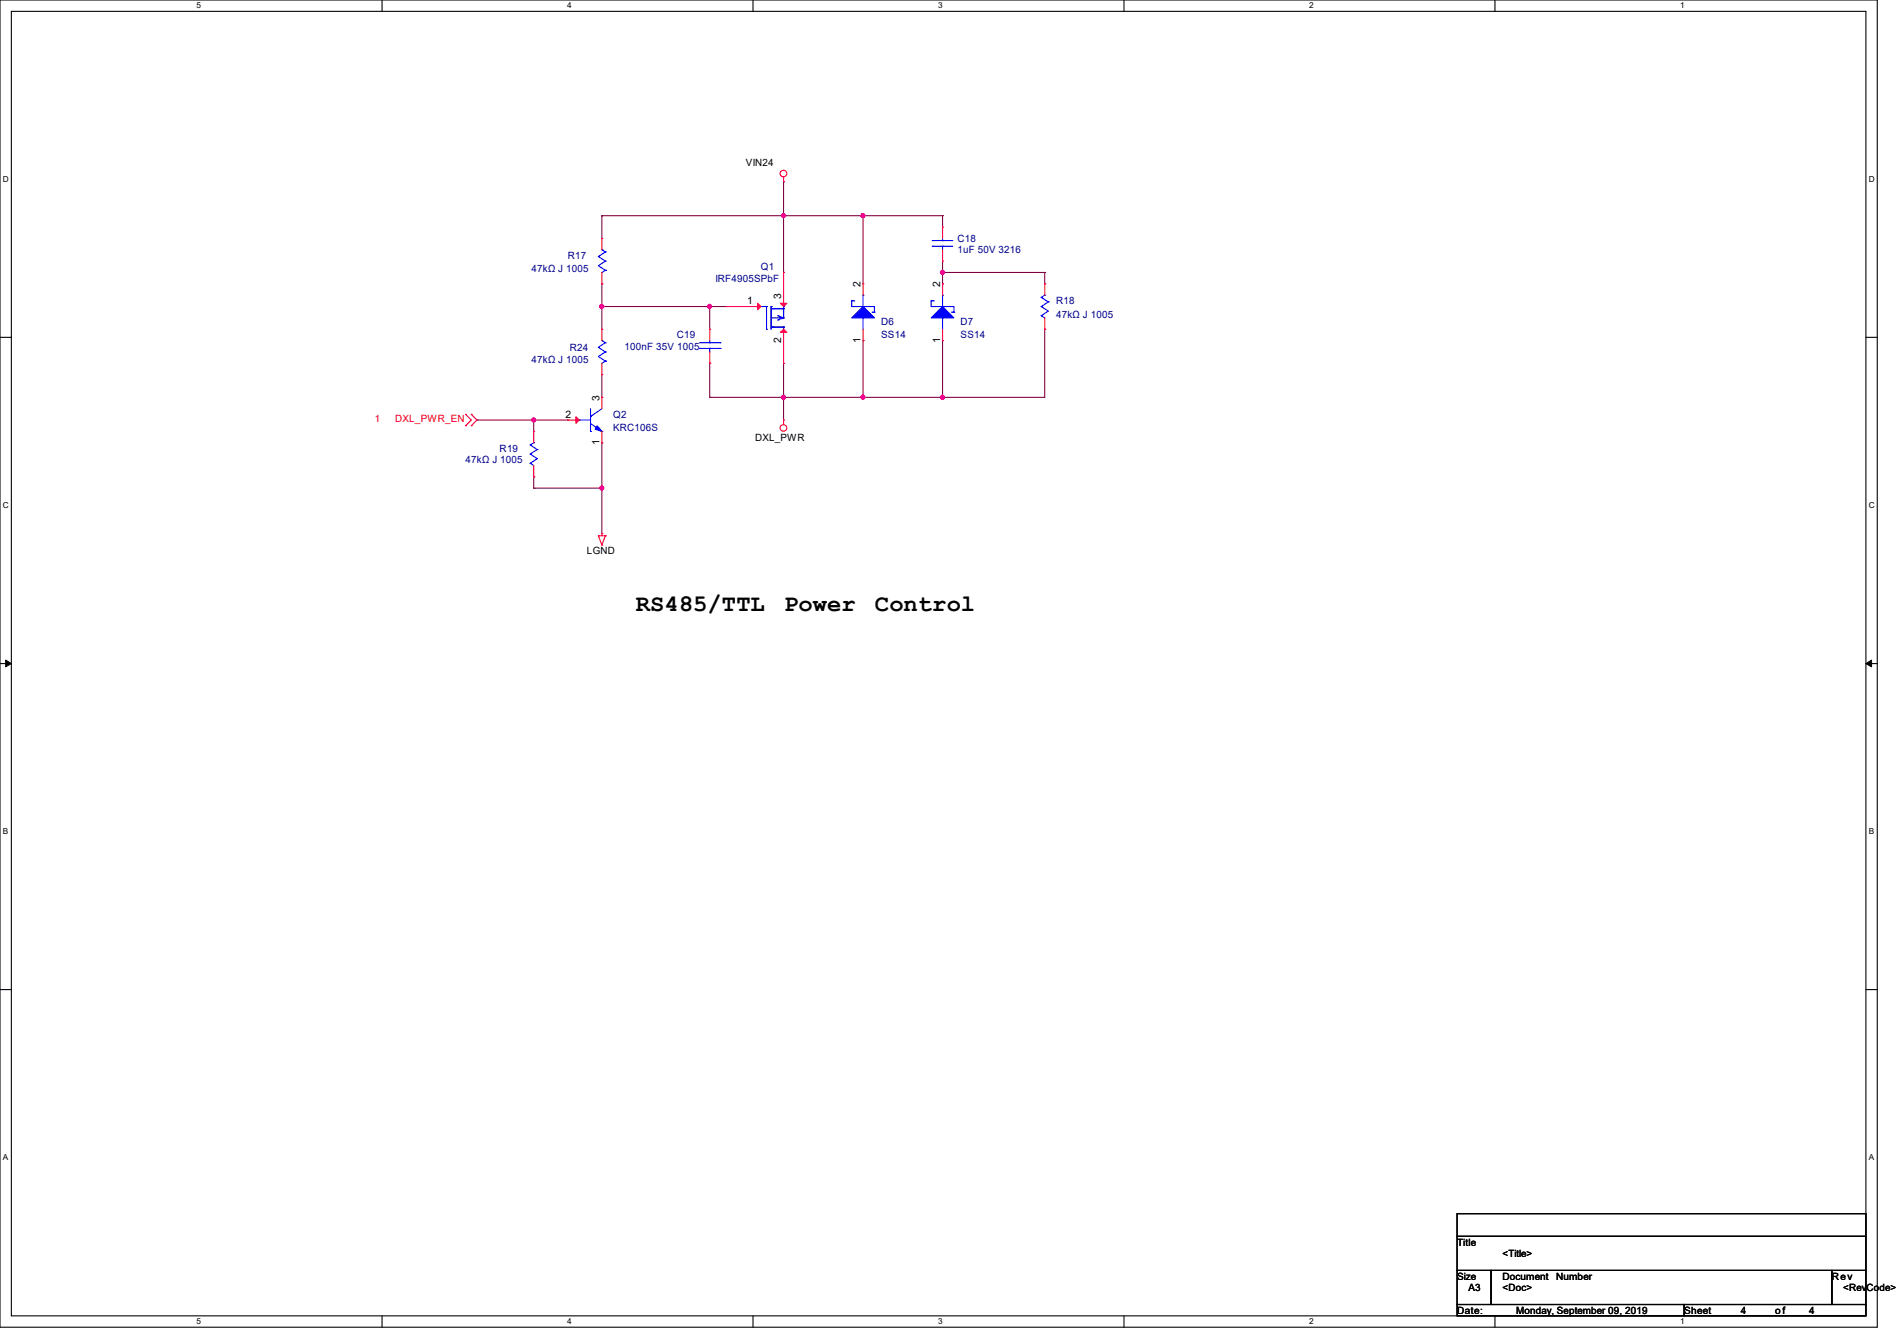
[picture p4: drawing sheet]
<svg xmlns="http://www.w3.org/2000/svg" width="297mm" height="210mm" viewBox="0 0 297 210" stroke-linecap="round" stroke-linejoin="round" font-family="sans-serif">
<path d="M0 0h293.9v207.9h-293.9zM1.8 1.8h290.3v204.3h-290.3z" fill="none" stroke="#000" stroke-width=".17"/>
<g fill="#fff">
<path d="M30.8 .2h.7v1.4h-.7z"/>
<path d="M30.8 206.2h.7v1.4h-.7z"/>
</g>
<path d="M59.8 0v1.8M59.8 206.1v1.8" fill="none" stroke="#000" stroke-width=".17"/>
<g fill="#fff">
<path d="M88.8 .2h.7v1.4h-.7z"/>
<path d="M88.8 206.2h.7v1.4h-.7z"/>
</g>
<path d="M117.9 0v1.8M117.9 206.1v1.8" fill="none" stroke="#000" stroke-width=".17"/>
<g fill="#fff">
<path d="M146.9 .2h.7v1.4h-.7z"/>
<path d="M146.9 206.2h.7v1.4h-.7z"/>
</g>
<path d="M176 0v1.8M176 206.1v1.8" fill="none" stroke="#000" stroke-width=".17"/>
<g fill="#fff">
<path d="M205 .2h.7v1.4h-.7z"/>
<path d="M205 206.2h.7v1.4h-.7z"/>
</g>
<path d="M234.1 0v1.8M234.1 206.1v1.8" fill="none" stroke="#000" stroke-width=".17"/>
<g fill="#fff">
<path d="M263.1 .2h.6v1.4h-.6z"/>
<path d="M263.1 206.2h.6v1.4h-.6z"/>
<path d="M.5 27.3h.9v1.4h-.9z"/>
<path d="M292.6 27.3h.9v1.4h-.9z"/>
<path d="M.5 78.4h.9v1.4h-.9z"/>
<path d="M292.6 78.4h.9v1.4h-.9z"/>
</g>
<path d="M0 52.8h1.8M292.1 52.8h1.8" fill="none" stroke="#000" stroke-width=".17"/>
<g fill="#fff">
<path d="M.5 129.5h.8v1.4h-.8z"/>
<path d="M292.6 129.5h.8v1.4h-.8z"/>
</g>
<path d="M0 103.9h1.8M292.1 103.9h1.8" fill="none" stroke="#000" stroke-width=".17"/>
<path d="M.9 103.4l.9 .5-.9 .5zM292.1 103.9l.9-.5v1z" fill="#000" stroke="#000" stroke-width=".16"/>
<g fill="#fff">
<path d="M.5 180.5h.8v1.4h-.8z"/>
<path d="M292.6 180.5h.8v1.4h-.8z"/>
</g>
<path d="M0 155h1.8M292.1 155h1.8M228.1 190.1h64v3.5h-64zM228.1 193.6h64v5.4h-64zM228.1 199h5.4v5.3h-5.4zM233.5 199h53.3v5.3h-53.3zM286.8 199h5.3v5.3h-5.3zM228.1 204.3h35.6v1.8h-35.6zM263.7 204.3h28.4v1.8h-28.4z" fill="none" stroke="#000" stroke-width=".17"/>
<g fill="none" stroke="#800040" stroke-width=".17">
<path d="M94.2 33.8h.1M94.2 33.8v3.5M94.2 33.8h53.4M122.7 28.4h.1M122.7 33.8h.1M122.7 28.4v14.3M135.1 33.8h.1M135.1 33.8v10.6M147.6 33.8h.1M147.6 33.8v1.8M94.2 44.4h.1M94.2 48h.1"/>
<path d="M94.2 44.4v7.2M94.2 58.7v3.5M94.2 48h19.6M111.1 48h.1M111.1 56.9h.1M111.1 48v3.6M111.1 56.9v5.3M122.7 56.9v8.9M135.1 53.3h.1M135.1 53.3v8.9M147.6 42.7h.1M147.6 53.3h.1"/>
<path d="M147.6 44.4h.1M147.6 40.9v3.5M147.6 53.3v8.9M147.6 42.7h16M163.6 51.6h.1M163.6 42.7h.1M163.6 44.4h.1M163.6 42.7v1.7M163.6 51.6v10.6h-52.5M74.7 65.8h.1M74.7 65.8h14.2M83.6 65.8h.1"/>
<path d="M83.6 76.5h.1M83.6 74.7h.1M83.6 65.8v1.8M83.6 74.7v1.8M83.6 76.5h10.6M94.2 69.3h.1M94.2 76.5h.1M94.2 62.2h.1M94.2 69.3v14.3M111.1 62.2h.1M122.7 62.2h.1M135.1 62.2h.1"/>
<path d="M147.6 62.2h.1"/>
</g>
<g fill="#f0f" stroke="#f0f" stroke-width=".17">
<circle cx="135.1" cy="33.8" r=".32"/>
<circle cx="94.2" cy="48" r=".32"/>
<circle cx="111.1" cy="48" r=".32"/>
<circle cx="135.1" cy="62.2" r=".32"/>
<circle cx="83.5" cy="65.8" r=".32"/>
<circle cx="147.6" cy="62.2" r=".32"/>
<circle cx="147.6" cy="42.7" r=".32"/>
<circle cx="94.2" cy="76.4" r=".32"/>
<circle cx="122.7" cy="62.2" r=".32"/>
<circle cx="122.7" cy="33.8" r=".32"/>
</g>
<g fill="none" stroke="#f00" stroke-width=".17">
<path d="M94.2 37.3h.1M94.2 37.3v1.8M122.7 28.4h.1M122.7 27.7v.7M147.6 35.6h.1M147.6 35.6v1.7M147.6 39.1v1.8M94.2 44.4h.1M94.2 58.7h.1M94.2 51.6h.1M94.2 42.7v1.7M94.2 51.6v1.7"/>
<path d="M94.2 56.9v1.8M111.1 51.6h.1M111.1 56.9h.1M111.1 51.6v1.7M111.1 55.1v1.8M113.8 48h.1M113.8 48h5.3M122.7 56.9h.1M122.7 42.7h.1M122.7 42.7v5.3M122.7 51.6v5.3M135.1 53.3h.1"/>
<path d="M135.1 44.4h.1M135.1 44.4v1.8M135.1 51.6v1.7M147.6 40.9h.1M147.6 53.3h.1M147.6 44.4h.1M147.6 44.4v1.8M147.6 51.6v1.7M163.6 51.6h.1M163.6 44.4h.1M163.6 44.4v1.8M163.6 49.8v1.8"/>
<path d="M72.9 66.7h.1M72.9 64.9h.1M72.9 64.9l.9 .9-.9 .9M73.8 64.9h.1M73.8 66.7h.1M73.8 64.9l.9 .9-.9 .9M83.6 74.7h.1M83.6 67.6h.1M83.6 67.6v1.7M83.6 72.9v1.8M88.9 65.8h.1M88.9 65.8h1.8"/>
<path d="M94.2 69.3h.1M94.2 62.2h.1M94.2 62.2v1.8M94.2 67.6v1.7M122.7 65.8h.1M122.7 65.8v.7M93.7 83.9h.1M93.7 83.9h1.1M93.7 83.9l.5 1.4M94.2 83.6h.1M94.2 85.3h.1M94.2 83.6v.3"/>
<path d="M94.8 83.9h.1M94.8 83.9l-.6 1.4"/>
<circle cx="122.7" cy="27.2" r=".52"/>
<circle cx="122.7" cy="67" r=".52"/>
</g>
<g fill="none" stroke="#00f" stroke-width=".17">
<path d="M94.2 39.1h.1M94.2 39.1l.6 .4M94.8 39.5h.1M94.8 39.5l-1.1 .7M146 38.6h.1M146 37.7h.1M146 38.6h3.2M146 37.7h3.2M147.6 37.7h.1M147.6 38.6h.1M147.6 37.3v.4M147.6 38.6v.5"/>
<path d="M93.7 40.2h.1M93.7 54.4h.1M93.7 40.2l1.1 .7M93.7 54.4l1.1 .7M94.2 53.3h.1M94.2 53.3l.6 .4M94.8 42.3h.1M94.8 40.9h.1M94.8 56.6h.1M94.8 55.1h.1M94.8 53.7h.1M94.8 42.3l-.6 .4"/>
<path d="M94.8 40.9l-1.1 .7 1.1 .7M94.8 56.6l-.6 .3M94.8 55.1l-1.1 .7 1.1 .8M94.8 53.7l-1.1 .7M109.5 54.6h3.2M109.5 53.7h3.2M111.1 53.7h.1M111.1 54.6h.1M111.1 53.3v.4M111.1 54.6v.5M112.7 54.6h.1M112.7 53.7h.1"/>
<path d="M119.1 48h.9M120 48h.1M120 51.6h.1M120 48v3.6M120.7 48h.1M120.7 51.2h.1M120.7 48v3.6M120.7 51.2h2M120.7 49.8h2M120.7 48.3h2M120.9 51.2h.1M121.8 50.1h.1"/>
<path d="M121.8 49.4h.1M121.8 49.4l.9 .4M122.1 49.8h.1M122.5 48.3h.1M122.7 51.2h.1M122.7 49.8h.1M122.7 48h.1M122.7 48.3h.1M122.7 48v1.8M122.7 51.2v.4M122.7 49.8l-.9 .3M133.3 48h.1"/>
<path d="M133.3 47.1h.1M133.3 48h3.6v.9M133.3 47.1v.9M133.3 47.1h.4M133.7 47.1h.1M135.1 49.8h.1M135.1 46.2h.1M135.1 46.2v1.8M135.1 49.8v1.8M136.6 48.9h.1M136.6 48.9h.3M136.9 48.9h.1"/>
<path d="M145.8 48h.1M145.8 47.1h.1M145.8 48h3.6v.9M145.8 47.1h.3M145.8 47.1v.9M146.1 47.1h.1M147.6 49.8h.1M147.6 46.2h.1M147.6 46.2v1.8M147.6 49.8v1.8M149 48.9h.1M149 48.9h.4"/>
<path d="M149.4 48.9h.1M163 49.4h.1M163 48h.1M163 46.6h.1M163 49.4l.6 .4M163 48l1.1 .7-1.1 .7M163 46.6l1.1 .7M163.6 46.2h.1M163.6 46.2l-.6 .4M164.1 47.3h.1M164.1 47.3l-1.1 .7M83 72.6h.1"/>
<path d="M83 71.1h.1M83 69.7h.1M83 72.6l.6 .3M83 71.1l1.1 .7-1.1 .8M83 69.7l1.1 .7M83.6 69.3h.1M83.6 69.3l-.6 .4M84.1 70.4h.1M84.1 70.4l-1.1 .7M90.7 65.8h.1M90.7 65.8h1.8M92.5 65.2h.1"/>
<path d="M92.5 67.6h.1M92.5 66.3l1.7 1.3M92.5 64v3.6M94.2 67.6h.1M94.2 64l-1.7 1.2"/>
</g>
<g fill="#00f" stroke="#00f" stroke-width=".17">
<path d="M93.5 66.7l.7 .9-1-.4z"/>
<path d="M133.3 49.8l1.8-1.8 1.8 1.8z"/>
<path d="M145.8 49.8l1.8-1.8 1.8 1.8z"/>
</g>
<g fill="#f00" stroke="#f00" stroke-width=".17">
<path d="M90.2 65.3l.5 .5-.5 .5z"/>
<path d="M118.6 47.5l.5 .5-.5 .5z"/>
<path d="M122.7 51.6l.5 .5h-1z"/>
<path d="M122.2 47.5h1l-.5 .5z"/>
</g>
<g font-size="3.7">
<text x="99.6" y="95.6">RS485/TTL</text>
<text x="122.8" y="95.6">Power</text>
<text x="137" y="95.6">Control</text>
</g>
<g font-size="1.6">
<text x="116.8" y="26">VIN24</text>
<text x="117" y="47.6">1</text>
<text x="122.3" y="46.8" transform="rotate(-90 122.3 46.8)">3</text>
<text x="134.7" y="45" transform="rotate(-90 134.7 45)">2</text>
<text x="147.2" y="45" transform="rotate(-90 147.2 45)">2</text>
<text x="122.3" y="53.7" transform="rotate(-90 122.3 53.7)">2</text>
<text x="134.7" y="53.7" transform="rotate(-90 134.7 53.7)">1</text>
<text x="147.2" y="53.7" transform="rotate(-90 147.2 53.7)">1</text>
<text x="88.6" y="65.4">2</text>
<text x="93.9" y="62.8" transform="rotate(-90 93.9 62.8)">3</text>
<text x="93.9" y="69.7" transform="rotate(-90 93.9 69.7)">1</text>
<text x="118.2" y="69">DXL_PWR</text>
<text x="91.9" y="86.8">LGND</text>
<text x="228.1" y="195.1">Title</text>
<text x="235.2" y="196.8">&lt;Title&gt;</text>
<text x="228.1" y="200.4">Size</text>
<text x="229.9" y="202.2">A3</text>
<text x="235.2" y="200.4">Document</text>
<text x="235.2" y="202.2">&lt;Doc&gt;</text>
<text x="243.7" y="200.4">Number</text>
<text x="286.8" y="200.4">Rev</text>
<text x="288.6" y="202.2">&lt;RevCode&gt;</text>
<text x="228.1" y="205.7">Date:</text>
<text x="237.4" y="205.7">Monday, September 09, 2019</text>
<text x="263.7" y="205.7">Sheet</text>
<text x="272.6" y="205.7">4</text>
<text x="277.9" y="205.7">o f</text>
<text x="283.2" y="205.7">4</text>
</g>
<g font-size="1.6" fill="#000080">
<text x="88.9" y="40.6">R17</text>
<text x="149.9" y="37.9">C18</text>
<text x="149.9" y="39.7">1uF 50V 3216</text>
<text x="83.2" y="42.7">47kΩ J 1005</text>
<text x="112" y="44.1">IRF4905SPbF</text>
<text x="119.1" y="42.3">Q1</text>
<text x="165.4" y="47.7">R18</text>
<text x="106" y="53">C19</text>
<text x="138" y="50.9">D6</text>
<text x="138" y="53">SS14</text>
<text x="150.4" y="50.9">D7</text>
<text x="150.4" y="53">SS14</text>
<text x="165.4" y="49.8">47kΩ J 1005</text>
<text x="83.2" y="56.9">47kΩ J 1005</text>
<text x="89.2" y="54.9">R24</text>
<text x="97.8" y="54.8">100nF 35V 1005</text>
<text x="96" y="65.4">Q2</text>
<text x="78.2" y="70.8">R19</text>
<text x="96" y="67.6">KRC106S</text>
<text x="72.9" y="72.6">47kΩ J 1005</text>
</g>
<g font-size="1.6" fill="#f00">
<text x="58.7" y="66.2">1</text>
<text x="61.9" y="66.2">DXL_PWR_EN</text>
</g>
<g font-size="1.3">
<text x="30.8" y="1.3">5</text>
<text x="88.8" y="1.3">4</text>
<text x="146.9" y="1.3">3</text>
<text x="205" y="1.3">2</text>
<text x="263.1" y="1.3">1</text>
<text x=".5" y="28.4">D</text>
<text x="292.6" y="28.4">D</text>
<text x=".5" y="79.5">C</text>
<text x="292.6" y="79.5">C</text>
<text x=".5" y="130.6">B</text>
<text x="292.6" y="130.6">B</text>
<text x=".5" y="181.7">A</text>
<text x="292.6" y="181.7">A</text>
<text x="30.8" y="207.4">5</text>
<text x="88.8" y="207.4">4</text>
<text x="146.9" y="207.4">3</text>
<text x="205" y="207.4">2</text>
<text x="263.1" y="207.4">1</text>
</g>
</svg>
